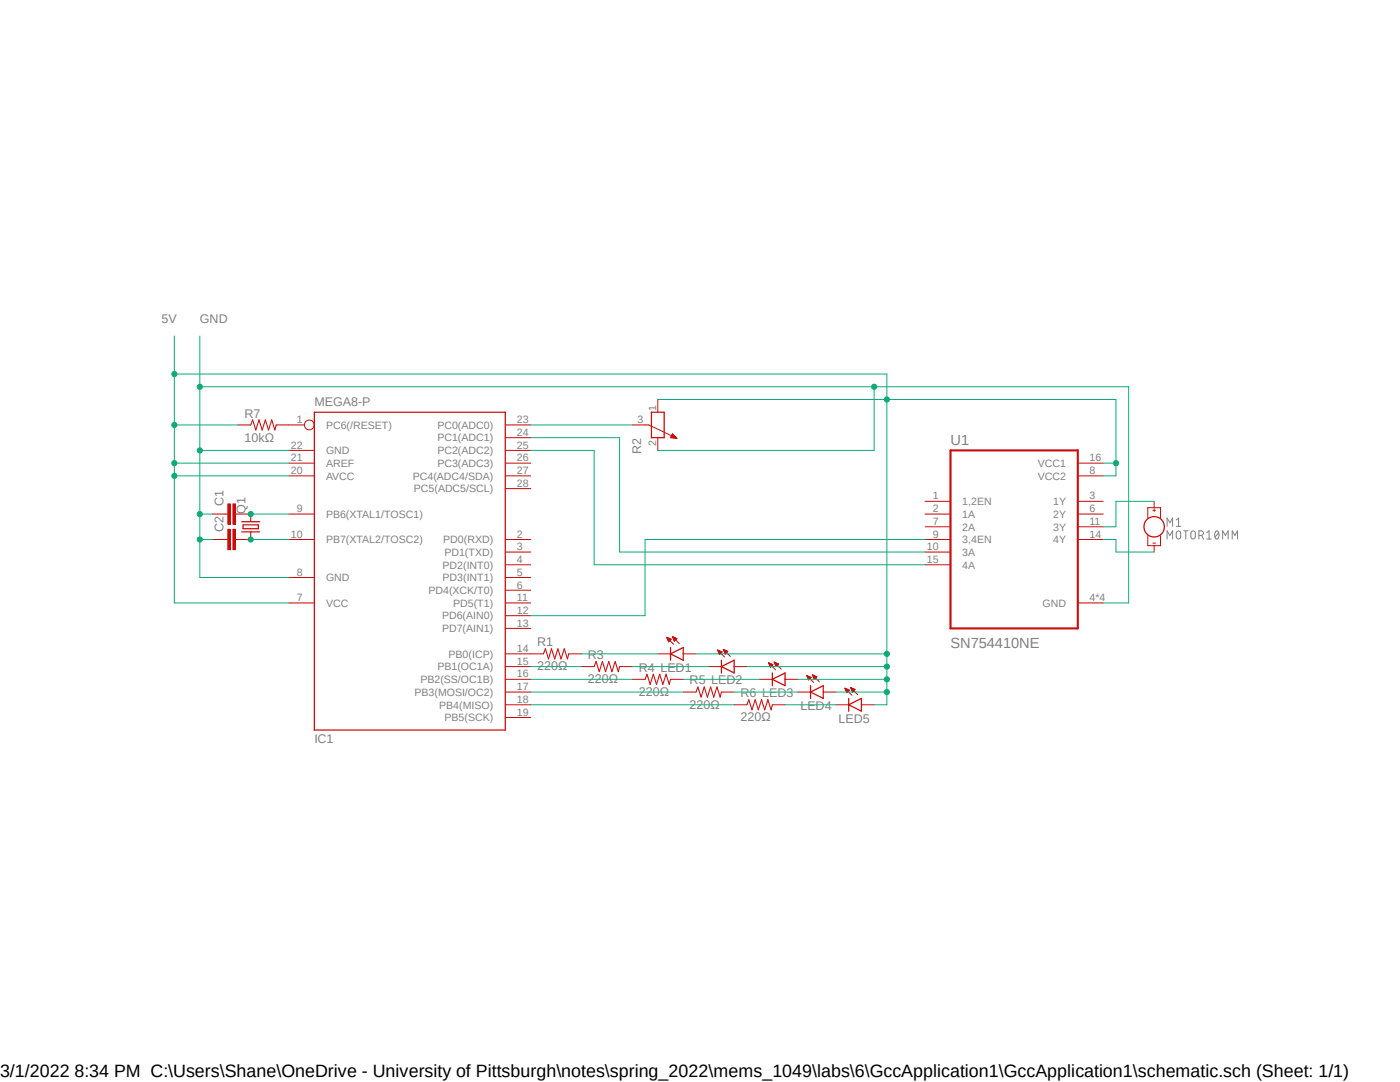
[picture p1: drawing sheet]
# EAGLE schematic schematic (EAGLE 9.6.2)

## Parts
C1  C2,5-3  [C2.5-3]
C2  C2,5-3  [C2.5-3]
IC1  MEGA8-P  [DIL28-3]
LED1  LED  [SMARTLED-TTW]
LED2  LED  [SMARTLED-TTW]
LED3  LED  [SMARTLED-TTW]
LED4  LED  [SMARTLED-TTW]
LED5  LED  [SMARTLED-TTW]
M1  MOTOR10MM  [VIBE-MOTOR-10MM]
Q1  CRYSTALHC18U-V  [HC18U-V]
R1  220Ω  R-US_0204/2V  [0204V]
R2  POTENTIOMETER_PT-10  [PT-10]
R3  220Ω  R-US_0204/2V  [0204V]
R4  220Ω  R-US_0204/2V  [0204V]
R5  220Ω  R-US_0204/2V  [0204V]
R6  220Ω  R-US_0204/2V  [0204V]
R7  10kΩ  R-US_0204/2V  [0204V]
U1  SN754410NE  [DIP762W45P254L1980H508Q16]

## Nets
5V: IC1.7(VCC) IC1.20(AVCC) IC1.21(AREF) LED1.A@1(A) LED2.A@1(A) LED3.A@1(A) LED4.A@1(A) LED5.A@1(A) R2.1 R7.1 U1.8(VCC2) U1.16(VCC1)
GND: C1.1 C2.1 IC1.8(GND) IC1.22(GND) R2.2 U1.4(GND) U1.5(GND) U1.12(GND) U1.13(GND)
N$1: LED1.C@1(C) R1.2
N$2: IC1.14(PB0(ICP)) R1.1
N$3: IC1.15(PB1(OC1A)) R3.1
N$4: IC1.16(PB2(SS/OC1B)) R4.1
N$5: IC1.17(PB3(MOSI/OC2)) R5.1
N$6: IC1.18(PB4(MISO)) R6.1
N$7: LED2.C@1(C) R3.2
N$8: LED3.C@1(C) R4.2
N$9: LED4.C@1(C) R5.2
N$10: LED5.C@1(C) R6.2
N$12: IC1.23(PC0(ADC0)) R2.3
N$14: IC1.1(PC6(/RESET)) R7.2
N$15: C1.2 IC1.9(PB6(XTAL1/TOSC1)) Q1.2
N$16: C2.2 IC1.10(PB7(XTAL2/TOSC2)) Q1.1
N$17: M1.+ U1.11(3Y)
N$18: IC1.12(PD6(AIN0)) U1.9(3,4EN)
N$19: IC1.25(PC2(ADC2)) U1.15(4A)
N$20: IC1.24(PC1(ADC1)) U1.10(3A)
N$21: M1.- U1.14(4Y)
Unconnected: IC1.2(PD0(RXD)) IC1.3(PD1(TXD)) IC1.4(PD2(INT0)) IC1.5(PD3(INT1)) IC1.6(PD4(XCK/T0)) IC1.11(PD5(T1)) IC1.13(PD7(AIN1)) IC1.19(PB5(SCK)) IC1.26(PC3(ADC3)) IC1.27(PC4(ADC4/SDA)) IC1.28(PC5(ADC5/SCL)) U1.1(1,2EN) U1.2(1A) U1.3(1Y) U1.6(2Y) U1.7(2A)

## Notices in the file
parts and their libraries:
SparkFun-Electromechanical: Licensing: Creative Commons ShareAlike 4.0 International - https://creativecommons.org/licenses/by-sa/4.0
